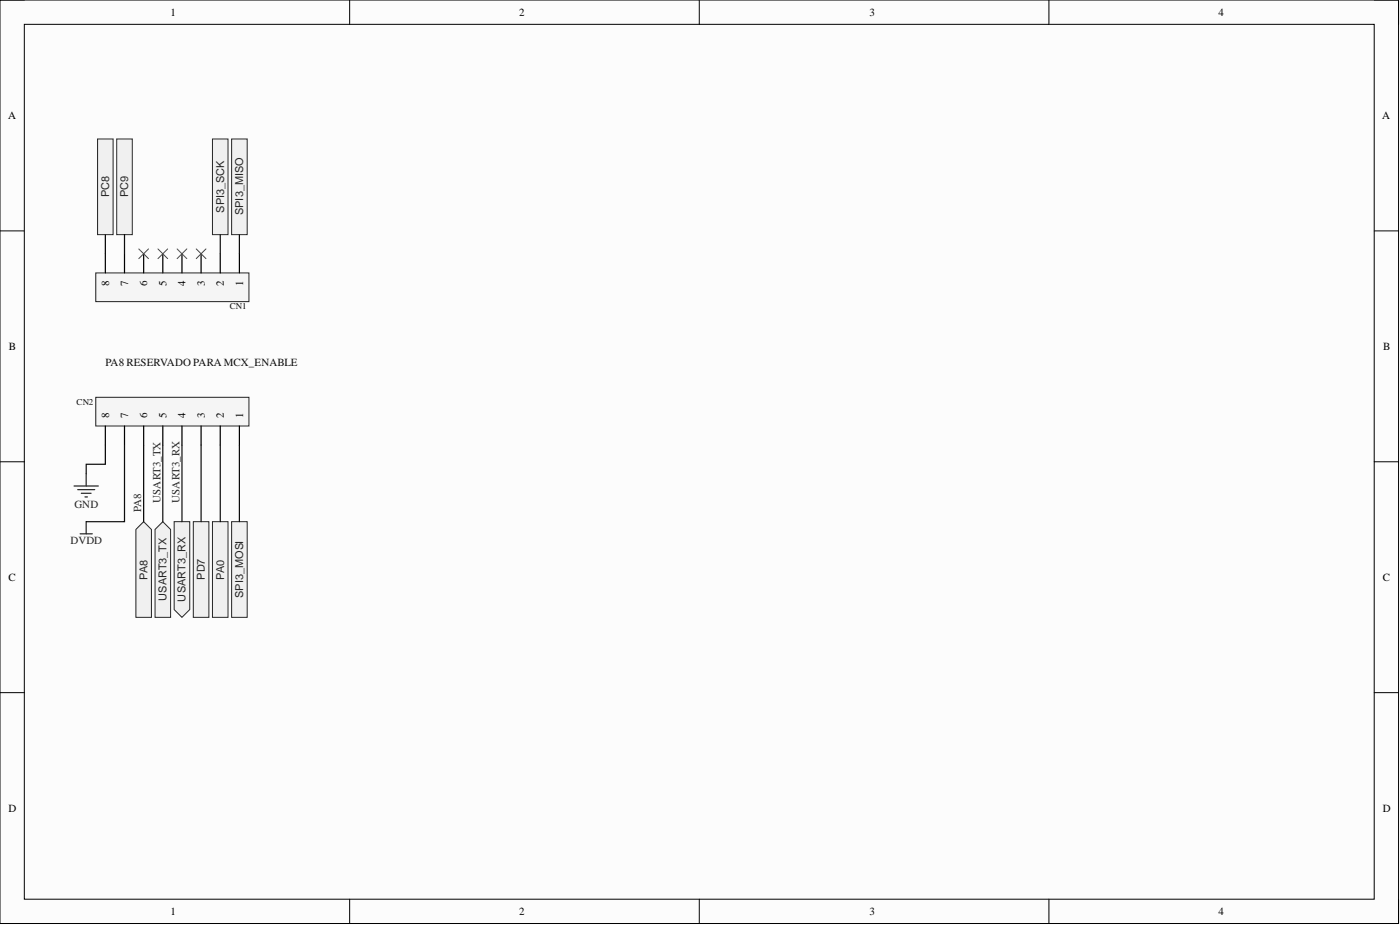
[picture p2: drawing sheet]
<svg xmlns="http://www.w3.org/2000/svg" width="292mm" height="193mm" viewBox="0 0 292 193" stroke-linecap="round" stroke-linejoin="round" font-family="sans-serif">
<path d="M0 0h291.8v192.7h-291.8z" fill-rule="evenodd" fill="#fcfcfc"/>
<path d="M0 0h291.8v192.7h-291.8z" fill="none" stroke="#000" stroke-width=".21"/>
<path d="M5.1 5.1h281.6v182.5h-281.6z" fill-rule="evenodd" fill="#fcfcfc"/>
<g fill="none" stroke="#000" stroke-width=".21">
<path d="M0 0h5.1M5.1 5.1h281.6v182.5h-281.6zM72.9 0v5.1M145.9 0v5.1M218.8 0v5.1M286.7 0h5.1v5.1M0 48.2h5.1M286.7 48.2h5.1M0 96.3h5.1M286.7 96.3h5.1M0 144.5h5.1M286.7 144.5h5.1"/>
<path d="M72.9 187.6v5.1M145.9 187.6v5.1M218.8 187.6v5.1M291.8 187.6v5.1"/>
</g>
<path d="M18 98.9v2.5M15.4 101.4h5.1M16.2 102.1h3.6M16.7 111.4h2.6M17 102.9h2M17.7 103.7h.5M18 108.8v2.6" fill="none" stroke="#262626" stroke-width=".25"/>
<path d="M20 82.9h31.9v6h-31.9z" fill-rule="evenodd" fill="#f5f5f5"/>
<path d="M20 82.9h31.9v6h-31.9z" fill="none" stroke="#262626" stroke-width=".21"/>
<path d="M22 88.9v4M26 88.9v4M30 88.9v4M34 88.9v4M38 88.9v4M42 88.9v4M46 88.9v4M49.9 88.9v4" fill="none" stroke="#000" stroke-width=".25"/>
<path d="M20 56.9h31.9v6h-31.9z" fill-rule="evenodd" fill="#f5f5f5"/>
<path d="M20 56.9h31.9v6h-31.9z" fill="none" stroke="#262626" stroke-width=".21"/>
<path d="M22 52.9v4M26 52.9v4M30 52.9v4M34 52.9v4M38 52.9v4M42 52.9v4M46 52.9v4M49.9 52.9v4" fill="none" stroke="#000" stroke-width=".25"/>
<path d="M48.3 29h3.3v20h-3.3z" fill-rule="evenodd" fill="#f0f0f0"/>
<path d="M48.3 29h3.3v20h-3.3z" fill="none" stroke="#262626" stroke-width=".21"/>
<path d="M48.3 108.8h3.3v20h-3.3z" fill-rule="evenodd" fill="#f0f0f0"/>
<path d="M48.3 108.8h3.3v20h-3.3z" fill="none" stroke="#262626" stroke-width=".21"/>
<path d="M44.3 29h3.3v20h-3.3z" fill-rule="evenodd" fill="#f0f0f0"/>
<path d="M44.3 29h3.3v20h-3.3z" fill="none" stroke="#262626" stroke-width=".21"/>
<path d="M29 51.9l2 2.1M31 51.9l-2 2.1M33 51.9l2 2.1M35 51.9l-2 2.1M37 51.9l2 2.1M39 51.9l-2 2.1M40.9 51.9l2.1 2.1M43 51.9l-2.1 2.1" fill="none" stroke="#4c4c4c" stroke-width=".21"/>
<path d="M22 49v3.9M26 49v3.9M46 49v3.9M49.9 49v3.9M22 92.9v4h-4v2M26 92.9v15.9h-8M30 92.9v15.9M34 92.9v15.9M38 92.9v15.9M42 92.9v15.9M46 92.9v15.9M49.9 92.9v15.9" fill="none" stroke="#0e0e0e" stroke-width=".25"/>
<text font-size="20.1" fill="#262626" x="20.1" y="42.9">POPC8</text>
<g font-size="19.8" fill="#262626">
<text x="28.2" y="122.7">POPA8</text>
<text x="40.2" y="122.7">POPD7</text>
</g>
<g font-size="2.3">
<text x="35.6" y="3.3">1</text>
<text x="108.3" y="3.3">2</text>
<text x="181.4" y="3.3">3</text>
<text x="254.2" y="3.3">4</text>
<text x="1.7" y="24.8">A</text>
<text x="288.4" y="24.8">A</text>
<text x="22.8" y="59.7" transform="rotate(-90 22.8 59.7)">8</text>
<text x="26.7" y="59.7" transform="rotate(-90 26.7 59.7)">7</text>
<text x="30.7" y="59.7" transform="rotate(-90 30.7 59.7)">6</text>
<text x="34.8" y="59.7" transform="rotate(-90 34.8 59.7)">5</text>
<text x="38.7" y="59.7" transform="rotate(-90 38.7 59.7)">4</text>
<text x="42.7" y="59.7" transform="rotate(-90 42.7 59.7)">3</text>
<text x="46.7" y="59.7" transform="rotate(-90 46.7 59.7)">2</text>
<text x="50.7" y="59.6" transform="rotate(-90 50.7 59.6)">1</text>
<text x="1.9" y="73">B</text>
<text x="288.6" y="73">B</text>
<text x="22.8" y="87.1" transform="rotate(-90 22.8 87.1)">8</text>
<text x="26.7" y="87.1" transform="rotate(-90 26.7 87.1)">7</text>
<text x="30.7" y="87.1" transform="rotate(-90 30.7 87.1)">6</text>
<text x="34.8" y="87.1" transform="rotate(-90 34.8 87.1)">5</text>
<text x="38.7" y="87.1" transform="rotate(-90 38.7 87.1)">4</text>
<text x="42.7" y="87.1" transform="rotate(-90 42.7 87.1)">3</text>
<text x="46.7" y="87.1" transform="rotate(-90 46.7 87.1)">2</text>
<text x="50.7" y="87.1" transform="rotate(-90 50.7 87.1)">1</text>
<text x="1.8" y="121.2">C</text>
<text x="288.5" y="121.2">C</text>
<text x="1.8" y="169.3">D</text>
<text x="288.5" y="169.3">D</text>
<text x="35.6" y="190.9">1</text>
<text x="108.3" y="190.9">2</text>
<text x="181.4" y="190.9">3</text>
<text x="254.2" y="190.9">4</text>
</g>
<g font-size="2.3" fill="#262626">
<text x="22.8" y="41.2" transform="rotate(-90 22.8 41.2)">PC8</text>
<text x="26.7" y="41.2" transform="rotate(-90 26.7 41.2)">PC9</text>
<text x="46.8" y="44.4" transform="rotate(-90 46.8 44.4)">SPI3_SCK</text>
<text x="50.7" y="44.9" transform="rotate(-90 50.7 44.9)">SPI3_MISO</text>
<text x="15.6" y="106">GND</text>
<text x="29.4" y="106.8" transform="rotate(-90 29.4 106.8)">PA8</text>
<text x="33.5" y="104.9" transform="rotate(-90 33.5 104.9)">USART3_TX</text>
<text x="37.5" y="104.9" transform="rotate(-90 37.5 104.9)">USART3_RX</text>
<text x="14.7" y="113.4">DVDD</text>
<text x="30.8" y="120.9" transform="rotate(-90 30.8 120.9)">PA8</text>
<text x="34.8" y="125.3" transform="rotate(-90 34.8 125.3)">USART3_TX</text>
<text x="38.7" y="125.5" transform="rotate(-90 38.7 125.5)">USART3_RX</text>
<text x="42.7" y="120.9" transform="rotate(-90 42.7 120.9)">PD7</text>
<text x="46.8" y="120.9" transform="rotate(-90 46.8 120.9)">PA0</text>
<text x="50.7" y="124.7" transform="rotate(-90 50.7 124.7)">SPI3_MOSI</text>
</g>
<text font-size="2.3" fill="#0e0e0e" x="22" y="76.4">PA8 RESERVADO PARA MCX_ENABLE</text>
<g font-size="1.9" fill="#0e0e0e">
<text x="48" y="64.6">CN1</text>
<text x="16" y="84.5">CN2</text>
</g>
</svg>
